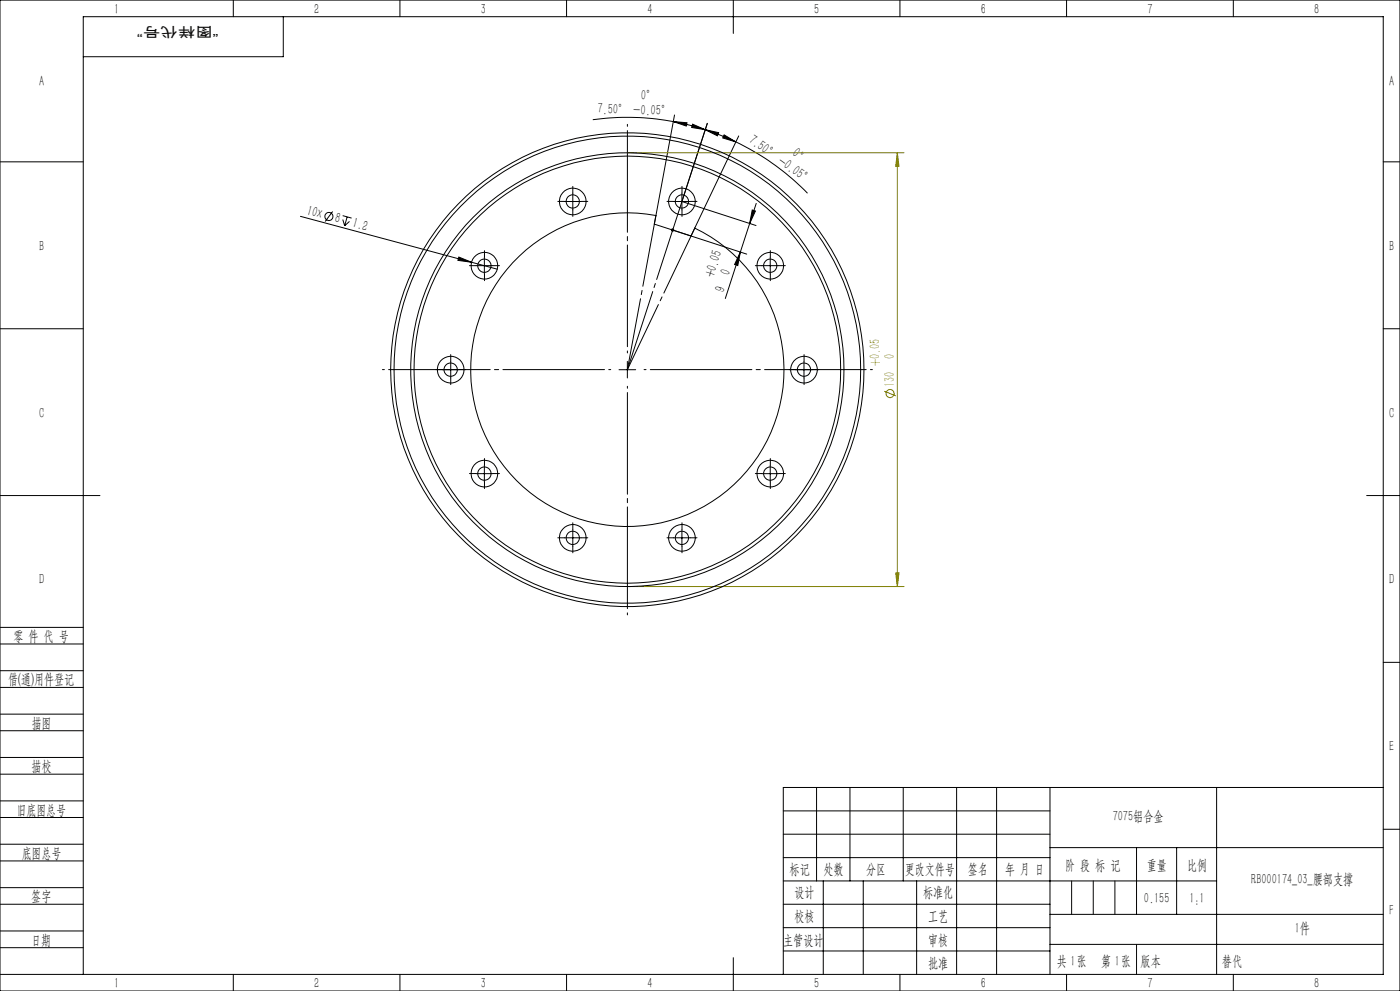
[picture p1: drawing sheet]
<svg xmlns="http://www.w3.org/2000/svg" width="420mm" height="297mm" viewBox="0 0 420 297" stroke-linecap="round" stroke-linejoin="round" font-family="sans-serif">
<g fill="none" stroke="#808000" stroke-width=".3">
<path d="M188.2 45.8h83M269.2 45.8l.5 4.1h-1zM269.2 45.8v130M265.3 117.3l3.4 1.3M188.2 175.8h83M268.7 171.7h1l-.5 4.1z"/>
<circle cx="267" cy="118" r="1.22"/>
</g>
<g fill="none" stroke="#000" stroke-width=".3">
<path d="M0 0h420v297h-420zM70 0v5M85 5v12h-60M120 0v5M170 0v5M220 0v10M270 0v5M320 0v5M370 0v5M177.8 35.9a75.3 75.3 0 0 1 24.2 .5M202 36.4l4.1 .4-.2 1zM202 36.4l4.8 1.1 4.8 1.4"/>
<path d="M202.4 34.5l-5.6 30.1M207.8 37.2l3.8 1.7-4.1-.7zM211.6 38.9l4 .9-.4 .9zM211.6 38.9l3.5 1.2 5.7 2.4M212.2 37l-7.6 23.4 22.2 7.2M0 48.5h25M171.8 57.9v5M204.6 57.9v5M217.2 40.4l3.6 2.1-4-1.2zM220.8 42.5a76 76 0 0 1 21.5 15.4M221.6 40.7l-13.2 27.7M415 48.5h5"/>
<path d="M90.1 64.8l51.4 13.8M99.8 63.4l-2.3 3M102.8 64.6l2.7 .8M102.8 65.8l.6 1.9M104.1 65l-.7 2.7M104.8 66.4l-1.4 1.3M137.7 77l3.8 1.6-4.1-.6zM141.5 78.6l7.7 2.1M142.8 79.6h5M145.3 77.1v5M169.3 60.4h5M201.3 68.9h1"/>
<path d="M201.4 68.6l.7 .7M201.8 68.9l22.2 7.3M201.8 68.4v1.1M202.1 60.4h5M202.1 68.6l-.7 .7M222.1 75.5l-.8 4.1-.9-.3zM222.1 75.5l-4.5 14M225.7 62.9l.9 .3-1.7 3.8zM226.9 61l-4.8 14.5M228.6 79.6h5M231.1 77.1v5M0 98.5h25"/>
<path d="M415 98.5h5M132.7 110.8h5M135.2 108.3v5M185.7 110.8h5M188.2 108.3v5M238.7 110.8h5M241.2 108.3v5M145.3 139.4v5M231.1 139.4v5M0 148.5h30M142.8 142h5M171.8 158.7v5"/>
<path d="M204.6 158.7v5M228.6 142h5M410 148.5h10M169.3 161.2h5M202.1 161.2h5M0 193h25M0 188h25M415 198.5h5M0 206h25M0 201h25M0 219h25M0 214h25"/>
<path d="M0 232h25M0 227h25M245 236v28M255 236v28M271 236v28M287 236v56M299 236v56M315 236v56M365 236v56M415 236h-180v56M0 245h25M0 240h25"/>
<path d="M0 258h25M0 253h25M235 243h80M235 250h80M235 257h80M315 254h100M341 254v20M353 254v20M415 248.5h5M0 271h25M0 266h25M0 279h25"/>
<path d="M235 271h80M235 264h130M235 278h80M247 264v28M259 264v28M275 264v28M315 274h100M0 284h25M0 292h415v-287h-390v287M70 292v5M120 292v5M170 292v5"/>
<path d="M220 287v10M235 285h80M270 292v5M315 283h100M320 292v5M370 292v5"/>
<circle cx="98.7" cy="64.9" r="1.21"/>
</g>
<path d="M183.2 110.8h-68.5M188.2 105.8v-68.5M188.2 115.8v68.5M193.2 110.8h68.5" fill="none" stroke="#000" stroke-width=".3" stroke-dasharray="30.5 1.3 1.3 1.3" stroke-dashoffset="-1.9"/>
<g fill="none" stroke="#000" stroke-width=".3" stroke-dasharray="30.5 1.3 1.3 1.3">
<path d="M171.8 57.9v-2M204.6 57.9v-2M142.8 79.6h-2M145.3 77.1v-2M147.8 79.6h2M169.3 60.4h-2M171.8 62.9v2M174.3 60.4h2M202.1 60.4h-2M204.6 62.9v2M207.1 60.4h2M228.6 79.6h-2"/>
<path d="M231.1 77.1v-2M233.6 79.6h2M145.3 82.1v2M231.1 82.1v2M132.7 110.8h-2M135.2 108.3v-2M135.2 113.3v2M137.7 110.8h2M238.7 110.8h-2M241.2 108.3v-2M241.2 113.3v2M243.7 110.8h2"/>
<path d="M145.3 139.4v-2M231.1 139.4v-2M142.8 141.9h-2M145.3 144.4v2M147.8 141.9h2M171.8 158.7v-2M204.6 158.7v-2M228.6 141.9h-2M231.1 144.4v2M233.6 141.9h2M169.3 161.2h-2M171.8 163.7v2"/>
<path d="M174.3 161.2h2M202.1 161.2h-2M204.6 163.7v2M207.1 161.2h2"/>
</g>
<path d="M204.6 60.4l-16.4 50.4" fill="none" stroke="#000" stroke-width=".3" stroke-dasharray="30.5 1.3 1.3 1.3" stroke-dashoffset="5.9"/>
<path d="M188.2 110.8l20.3-42.5M188.2 110.8l8.6-46.2" fill="none" stroke="#000" stroke-width=".3" stroke-dasharray="30.5 1.3 1.3 1.3" stroke-dashoffset="8.9"/>
<path d="M321.5 264v10M328 264v10M334.5 264v10M341 283v9" fill="none" stroke="#0a0605" stroke-width=".3"/>
<g fill="#000">
<path d="M137.7 77l3.8 1.6-4.1-.6z"/>
<path d="M207.8 37.2l3.8 1.7-4.1-.7zM202 36.4l4.1 .4-.2 1z"/>
<path d="M217.2 40.4l3.6 2.1-4-1.2zM211.6 38.9l4 .9-.4 .9z"/>
<path d="M222.1 75.5l-.8 4.1-.9-.3zM225.7 62.9l.9 .3-1.7 3.8z"/>
</g>
<path d="M269.2 45.8l.5 4.1h-1zM268.7 171.7h1l-.5 4.1z" fill="#808000"/>
<g fill="none" stroke="#000" stroke-width=".3">
<path d="M153.8 78.7a46.9 46.9 0 0 1 43-14.1l-.5 2.6 11 3.5 1.1-2.3a47 47 0 0 1 19.9 66.8 47 47 0 0 1-68.5 13.1 47 47 0 0 1-6-69.6z"/>
<circle cx="145.3" cy="79.6" r="2.01"/>
<circle cx="145.3" cy="79.6" r="4"/>
<circle cx="171.8" cy="60.4" r="2"/>
<circle cx="171.8" cy="60.4" r="4"/>
<circle cx="204.6" cy="60.4" r="2"/>
<circle cx="204.6" cy="60.4" r="4"/>
<circle cx="231.1" cy="79.6" r="2.01"/>
<circle cx="231.1" cy="79.6" r="4"/>
<circle cx="135.2" cy="110.8" r="2.01"/>
<circle cx="135.2" cy="110.8" r="4"/>
<circle cx="188.2" cy="110.8" r="71"/>
<circle cx="188.2" cy="110.8" r="64"/>
<circle cx="188.2" cy="110.8" r="65"/>
<circle cx="188.2" cy="110.8" r="70"/>
<circle cx="241.2" cy="110.8" r="2.01"/>
<circle cx="241.2" cy="110.8" r="4"/>
<circle cx="145.3" cy="142" r="2"/>
<circle cx="145.3" cy="141.9" r="4"/>
<circle cx="231.1" cy="142" r="2"/>
<circle cx="231.1" cy="141.9" r="4"/>
<circle cx="171.8" cy="161.2" r="2"/>
<circle cx="171.8" cy="161.2" r="4"/>
<circle cx="204.6" cy="161.2" r="2"/>
<circle cx="204.6" cy="161.2" r="4"/>
</g>
<g font-size="4.4">
<text x="34.2" y="4.1">1</text>
<text x="94.2" y="4.1">2</text>
<text x="144.2" y="4.1">3</text>
<text x="194.2" y="4.1">4</text>
<text x="244.2" y="4.1">5</text>
<text x="294.2" y="4.1">6</text>
<text x="344.2" y="4.1">7</text>
<text x="394.2" y="4.1">8</text>
<text x="11.7" y="25.9">A</text>
<text x="192.2" y="30" transform="rotate(2 192.2 30)">0°</text>
<text x="416.7" y="25.9">A</text>
<text x="179.3" y="34" transform="rotate(2 179.3 34)">7.50° -0.05°</text>
<text x="224.5" y="42.5" transform="rotate(36 224.5 42.5)">7.50° -0.05°</text>
<text x="237.5" y="46.6" transform="rotate(36 237.5 46.6)">0°</text>
<text x="91.9" y="64.4" transform="rotate(15 91.9 64.4)">10x</text>
<text x="100.3" y="66.6" transform="rotate(15 100.3 66.6)">8</text>
<text x="105.5" y="68" transform="rotate(15 105.5 68)">1.2</text>
<text x="11.7" y="75.1">B</text>
<text x="416.7" y="75.1">B</text>
<text x="214" y="83.5" transform="rotate(-72 214 83.5)">+0.05</text>
<text x="218.8" y="82.8" transform="rotate(-72 218.8 82.8)">0</text>
<text x="217.2" y="87.7" transform="rotate(-72 217.2 87.7)">9</text>
<text x="11.7" y="125.1">C</text>
<text x="416.7" y="125.1">C</text>
<text x="11.7" y="175.1">D</text>
<text x="416.7" y="175.1">D</text>
<text x="4" y="192">零 件 代 号</text>
<text x="2.5" y="205.1">借(通)用件登记</text>
<text x="9.5" y="218.1">描图</text>
<text x="416.7" y="225.1">E</text>
<text x="9.5" y="231.1">描校</text>
<text x="5" y="244.2">旧底图总号</text>
<text x="333.8" y="246.2">7075铝合金</text>
<text x="6.5" y="257.2">底图总号</text>
<text x="236.9" y="261.9">标记</text>
<text x="247.1" y="261.9">处数</text>
<text x="259.9" y="261.9">分区</text>
<text x="271.5" y="261.9">更改文件号</text>
<text x="290.4" y="261.9">签名</text>
<text x="301.5" y="261.9">年 月 日</text>
<text x="319.5" y="260.6">阶 段 标 记</text>
<text x="344" y="260.6">重量</text>
<text x="356.1" y="260.6">比例</text>
<text x="238.3" y="268.9">设计</text>
<text x="276.9" y="268.9">标准化</text>
<text x="375.4" y="264.8">RB000174_03_腰部支撑</text>
<text x="9.4" y="270.1">签字</text>
<text x="343.2" y="270.7">0.155</text>
<text x="356.8" y="270.7">1:1</text>
<text x="416.8" y="274.4">F</text>
<text x="238.3" y="276.1">校核</text>
<text x="278.4" y="276">工艺</text>
<text x="388.4" y="279.6">1件</text>
<text x="9.4" y="283.2">日期</text>
<text x="234.9" y="283.3">主管设计</text>
<text x="278.4" y="283.3">审核</text>
<text x="278.4" y="290.2">批准</text>
<text x="317.1" y="289.4">共 张</text>
<text x="321.1" y="289.4">1</text>
<text x="330.3" y="289.4">第 张</text>
<text x="334.5" y="289.4">1</text>
<text x="342.1" y="289.4">版本</text>
<text x="34.2" y="296.1">1</text>
<text x="94.2" y="296.1">2</text>
<text x="144.2" y="296.1">3</text>
<text x="194.2" y="296.1">4</text>
<text x="244.2" y="296.1">5</text>
<text x="294.2" y="296.1">6</text>
<text x="344.2" y="296.1">7</text>
<text x="394.2" y="296.1">8</text>
</g>
<g font-size="4.4" fill="#808000">
<text x="268.3" y="107.6" transform="rotate(-90 268.3 107.6)">0</text>
<text x="264" y="109.8" transform="rotate(-90 264 109.8)">+0.05</text>
<text x="268.3" y="115.9" transform="rotate(-90 268.3 115.9)">130</text>
</g>
<text font-size="4.4" fill="#0a0605" x="366.6" y="289.4">替代</text>
<text font-size="4.1" fill="#0a0605" x="65.6" y="8" transform="rotate(-180 65.6 8)">“图样代号”</text>
</svg>
